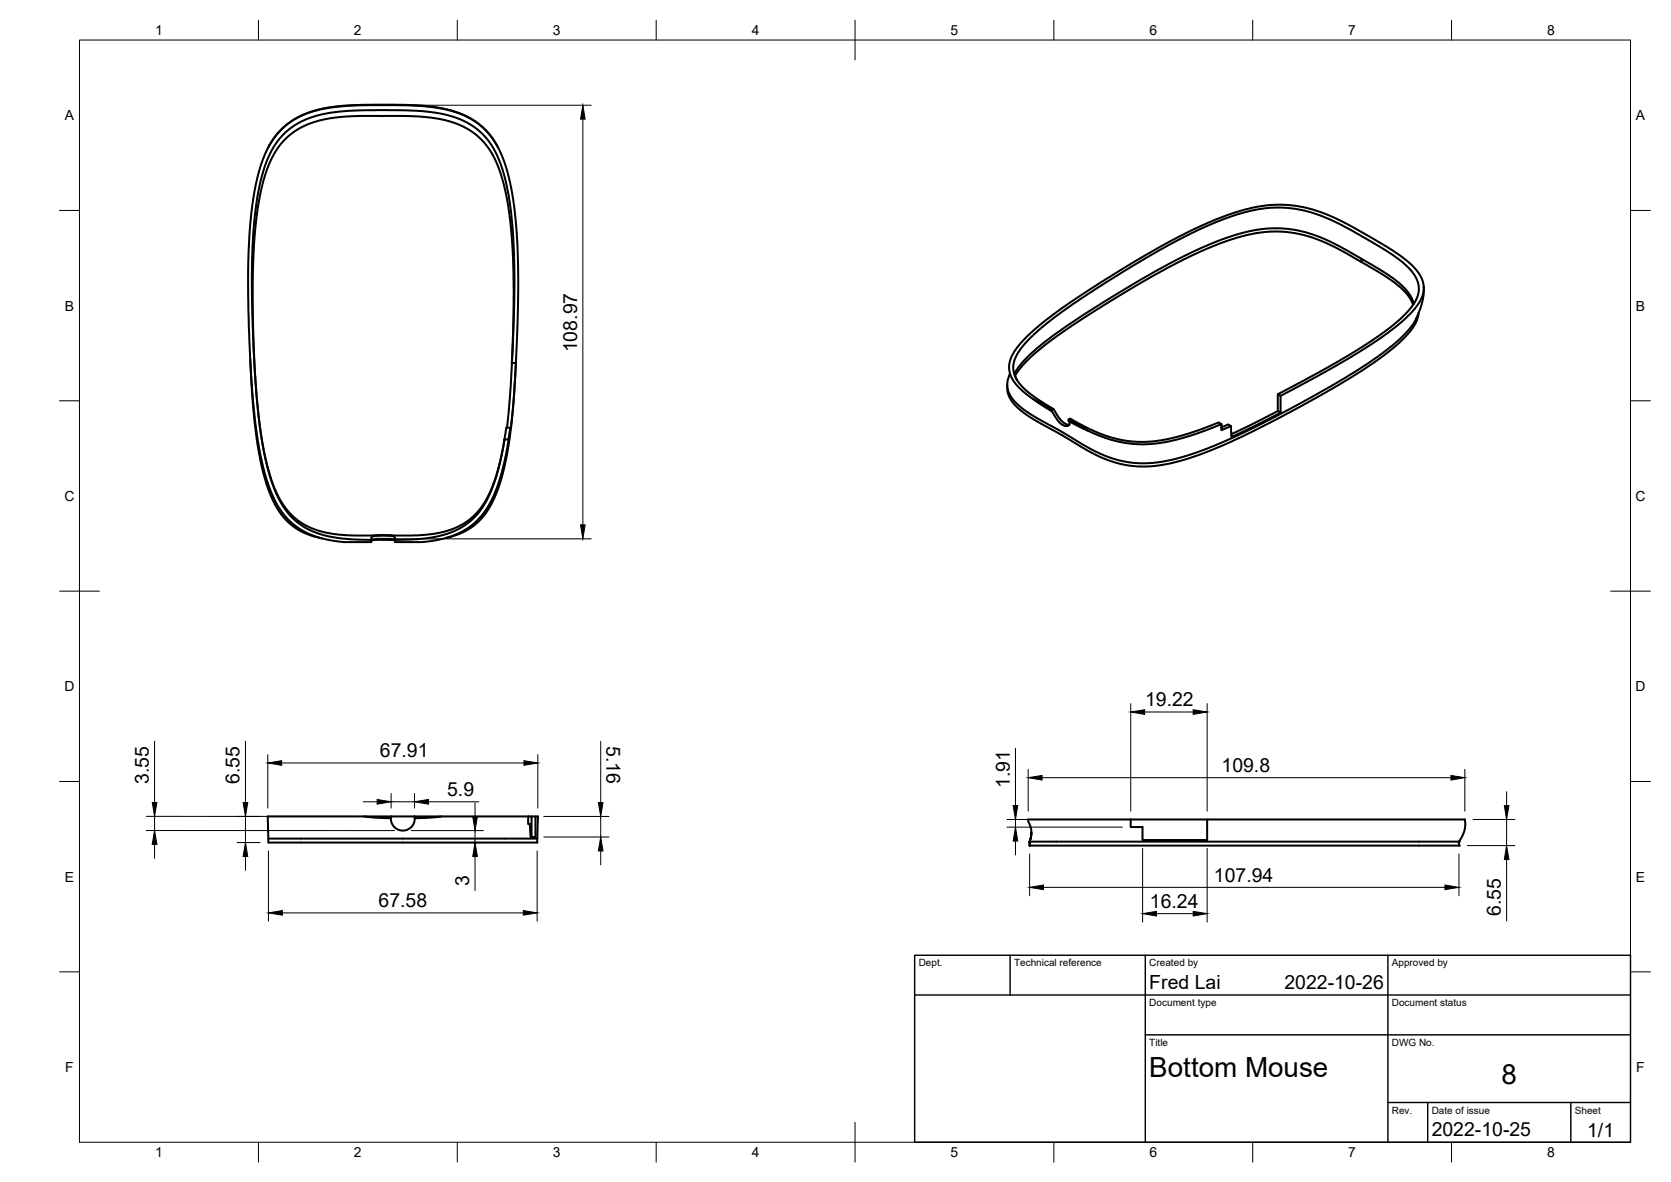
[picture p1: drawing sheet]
<svg xmlns="http://www.w3.org/2000/svg" width="420mm" height="297mm" viewBox="0 0 420 297" stroke-linecap="round" stroke-linejoin="round" font-family="sans-serif">
<!-- layer: Visible -->
<g fill="none" stroke="#000" stroke-width=".51">
<path d="M125.3 37.2l-1.9-3-2.6-2.7-2.6-1.8-3.7-1.6-4.2-1-4.4-.6-12.6-.2-5.5 .2-4.4 .4-4 .8-3.1 1.1-3 1.6-2.4 1.9-2.1 2.5-1.5 2.5M342.3 65l-5.4-3-4-2-3.5-1.3-3-.8-4.2-.5h-3.5l-4.3 .6-4.1 1.1-7.5 2.9-7.6 3.6-8.1 4.5-11.7 7.1-7.2 4.8-6.2 4.5-4.5 4.1-1.4 1.7-1 1.5M342.3 65.9l-6.2-3.6-3-1.4-3.9-1.5-3.8-.8-3.5-.4-4.1 .1-4.4 .8-4.3 1.2-5.6 2.2-7.8 3.7-8.8 4.9-11.1 6.7-6.9 4.5-6.4 4.6-4.3 3.8-1.8 2-1.2 1.7M355.5 76.4l-.4-1.1-.7-1.3-1.3-1.7-1.4-1.3-3.6-2.5-5.8-3.5v.9l6.4 3.7 3.8 3 2 2.3 .8 1.7M356.7 78.6l-.4 1.8-1.2 2.2-1.2 1.5-2.1 2.1-2.9 2.4-3.5 2.6-8.6 5.4-14.3 8-12.7 6.3-5.6 2.4-4.2 1.5-3.5 1.1-4.3 .9-4.1 .4-5-.3-3.8-1-4.6-2-14.8-8.5-2.6-1.8-1.6-1.3-1.6-1.9-.7-1.8-.1-1.9M358 72l-.1 2.3-.5 2.2-1.2 3.3-1 1.8-1.5 1.9-2.6 2.5-2.7 2.2-4.7 3.3-6.1 3.8-7.8 4.5-16 8.4-6.5 3-4.7 1.9-4.8 1.6-3.4 .9-5.3 .8h-2.6l-2.6-.2-2.4-.5-2.8-.8-4.6-2.1-7.7-4.6-5.9-3.2-2.9-2-1.9-1.5-1.6-1.9-.7-1.7-.1-1.9 .7-2.1M62.9 90.3l.7 12 1 8.3 1.4 7.5 1.9 5.9 1 2.4 1.2 2 1.1 1.5 1.8 1.8 1.8 1.3 1.8 .9 2.3 .9 2.1 .5M63.8 87.7l-.3-17 .6-12.5 .7-6.1 .8-4.2 1.3-4.7 1.2-2.9 1.3-2.4 2.1-2.8 2.1-1.7 2.3-1.5 3.1-1.2 3.5-.9 3.2-.4 5.4-.3 14 .2 3.9 .3 4.2 .9 3.4 1.4 2.9 1.8 2.1 2 1.8 2.4 1.7 3.4 1.4 4.2 1 4.3 .8 5.3 .6 7 .2 6.8v8.1l-.2 10.5M63.8 87.7l.7 11.9 1 8.5 1.2 7.1 1.6 5.6 1.8 4.3 2.3 3.4 2.7 2.4 1.6 1 2.3 1.1 3.5 .9 4.6 .6 16.4 .1 5.9-.5 2.5-.5 2.8-1 2.6-1.4 1.9-1.7 2-2.2 1.1-1.9 1.1-2.3 1.4-3.6 1.2-4.7 .8-4.4M128.9 87.7l-.5 9.6-.9 10.2M129.7 91.2l.5-11.3 .1-10.6-.3-8.7-.7-8.5-1.1-6.3-1.6-5.8-2.2-4.3-2.5-3.2-2.3-1.9-2-1.2-2.5-1-3-.9-3.2-.5-4-.4-11.8-.2-8 .4-3.7 .5-2.9 .8-2.7 1-1.9 1-1.9 1.3-1.6 1.5-1.8 2.2-1.8 3.3-1.4 3.6-1.1 4.6-1.1 6.5-.5 5.9-.3 13.6 .2 9.5 .5 12.2 .9 10.1 .8 6.2 1.4 7 1.3 4.4 1.8 4.1 2.1 3.2 1.6 1.7 2 1.7 2.3 1.3 2.4 .9 3.4 .9 3.2 .4h7.1v-.5l-7.3-.4-3-.4-2.6-.7-3.8-1.6-2-1.4-1.2-1.1-2.6-3.3-2.3-4.8-1.7-5.8-1.4-7.7-.8-7-.6-7.4-.7-18.3 .1-13.4 .4-6.9 .7-5 .9-5 1-3.3 .9-2.6 1.5-2.8 1.4-2 1.9-1.9 2.3-1.7 2.6-1.3 4.9-1.4 5.8-.7 13.9-.1 4.2 .2 3.5 .4 5 1.2 3.3 1.5 3.3 2.3 2.5 3.1 1.3 2.3 1.1 2.4 1.3 4.6 1 5.5 .7 6.8 .3 5.7 .1 9-.6 18.5h1l-.7 11.2-.5 5.1h-.2M129.8 90.5l-.7 10.7-.9 8.8-1.5 7.7-1.8 6-2.2 4.4-1.2 1.7-1.7 1.8-1.4 1-2.1 1.2-1.9 .8-2.3 .6"/>
<path d="M255.1 93.5l.2 1.1 .4 .9M321.3 99.1l.7 .4v4.2l-.7-.4M322 99.5l16.6-9.1 6.5-4.1 4-2.8 3.3-2.6 3.2-3.2 1.6-2.3 .8-2.4-.1-1.4-.2-1.1-1.4-2.4-2.2-2.3-3.6-2.7-9.4-5.5-5.1-2.6-5.5-2.2-4.9-1.1-3.3-.3-3.8 .2-3.3 .5-3.5 1-4.1 1.3-4 1.6-10.2 5.1-7.8 4.4-8.7 5.4-11.9 8-4.3 3.4-3.1 2.8-2.4 3-1.2 2.3-.3 1.7 .2 1.6 .8 1.8 1.2 1.5 1.5 1.5 2.3 1.8 4.8 2.7 .4-.2-4.7-2.9-2.2-1.8-1.8-2-1.1-1.8-.3-2.1 .4-2 1-1.8 2.1-2.7 3.8-3.5 6.2-4.8 9.5-6.2 10.4-6.4 7.9-4.4 6.5-3.2 5.7-2.4 6.2-1.8 4.1-.7 4.5-.1 4.2 .6 4.5 1.3 5 2.2 8.1 4.5 5.4 3.3 3.9 3.2 1.3 1.6 .7 1.2 .5 1.5v1.5l-.3 1.5-.7 1.5-1.4 1.8-1.6 1.7-4.8 3.9-5.6 3.8-10 5.9-11 5.9v4.2l-11.7 5.8M126.8 110.4h1.1M126.9 110.4l.4-2.9h1l-.5 2.9M126.9 110.4l-1.3 6.3-1.8 5.8-2 4.3-1.3 1.8-1.5 1.7-2.9 2.2-3.6 1.6-5.2 1.2-8 .4v.5h6.8l5.3-.8 1.9-.6 2.9-1.3 3.3-2.3 1.6-1.6 1.3-1.8 2.1-4.1 1.9-6 1.5-7.3M259.7 100.3l4.8 3 1.6 2.5 .9 .9 .8 .3 .9-.1 .2-.3-.2-.8M264.5 103v.3M264.9 102.8l1.4 2.2 .9 1 .9 .6 .8 .1M268.7 105.4v.4M268.7 105.8l4.8 2.4M307.1 106.6l-5.5 2.1-5.3 1.7-5.5 1-4 .3-4.2-.4-4.8-1.3-4.3-1.8-4.8-2.8 .4-.2 4.7 2.5 4.7 2 3.6 .9 3.6 .4h3.8l4.4-.7 5.3-1.5 7.2-2.6 .7 .4v1.5l2.4-1-.7-.4-1.7 .7"/>
<path d="M322 103.7l-12.4 6.1-.1-2.7M93.4 135.7l-.1-.5 .3-.3 1.9-.3 3.3 .1 .5 .3v.7M93.4 135.9l.4-.4 .8-.1h3.8l.6 .2 .3 .3M93.5 135.7h5.7M94.1 134.6h4.5M67.5 210.7h67.6M67.5 210.7v1h67.6v-1M91.6 205.2l6.7 .4 .2 1.2 .6 1 .8 .6 1.2 .3 1.2-.2 1-.6 .7-.9 .3-1.4M98.3 205.2v.4M104.2 205.2h28.6M104.2 205.2h-36.9l.2 5.5M104.2 205.2l.1 .4"/>
<path d="M111 205.2l-6.7 .4M132.8 205.2v1.9h.4l.2 3.2h1.3v-5.1h-1M132.8 205.2h.9v5.1M134.7 205.2h.6l-.2 5.5M258.9 211.5h107.9M258.9 212.5v-1v1M284.3 205.9v1.9h3v3.3h16.2v-5.2M284.3 205.9h-25.5a.28 .28 0 0 0-.3 .1 .28 .28 0 0 0 0 .4l.5 1.1 .3 1.2v1.3l-.4 1.5 .4-2.3M284.3 205.9h84l.1 1.5-.2 1.3-.4 1.1-1 1.7M366.8 211.5v1h-107.9"/>
</g>
<g fill="#000">
<circle cx="258.9" cy="212.5" r=".25"/>
<circle cx="258.9" cy="211.5" r=".25"/>
<circle cx="366.8" cy="212.5" r=".25"/>
<circle cx="366.8" cy="211.5" r=".25"/>
</g>
<!-- layer: BORDER -->
<g fill="none" stroke="#000" stroke-width=".25">
<path d="M20 10.1h390v276.9h-390zM65 5.1v5M115 5.1v5M165 5.1v5M215 5.1v10M265 5.1v5M315 5.1v5M365 5.1v5M15 52.9h5M410 52.9h5M15 100.7h5M410 100.7h5"/>
<path d="M15 148.6h10M405 148.6h10M15 196.4h5M410 196.4h5M15 244.2h5M410 244.2h5M65 287v5M115 287v5M165 287v5M215 282.1v9.9M265 287v5M315 287v5"/>
<path d="M365 287v5"/>
</g>
<!-- layer: TITLEBLOCK -->
<path d="M230 240.1h180v46.9h-180zM230 250h180M254 240.1v9.9M288 240.1v46.9M349 240.1v46.9M288 260.1h122M349 277.1h61M359 277.1v9.9M395 277.1v9.9" fill="none" stroke="#000" stroke-width=".36"/>
<!-- layer: FD_Dimensions -->
<g fill="none" stroke="#000" stroke-width=".25">
<path d="M98.4 26.4h50.3M146.6 29.9v102M98.4 135.4h50.3M284.3 176.8v27M287.8 178.9h12.2M303.5 176.8v27M38.9 186.3v15.4M61.7 186.3v15.4M67.3 189.6v13.5M70.8 191.7h60.9M98.3 199.4v3.7M104.2 199.4v3.7"/>
<path d="M135.2 189.6v13.5M151 186.3v15.4M255.3 188.1v14.3M258.5 193.3v10.5M262 195.4h102.8M368.3 193.3v10.5M378.8 199v3.4M36.8 205.2h62.4M36.8 208.7h62.4M38.9 205.2v3.5M38.9 212.2v3.5M59.6 211.7h5.8"/>
<path d="M61.7 205.2v6.5M61.7 215.2v3.5M67.5 213.8v17.7M91.3 201.5h3.5M98.3 201.5h5.9M103.4 211.7h18.1M103.4 208.7h18.1M107.7 201.5h12.7M119.4 201.7v3.5M119.4 208.7v3M119.4 215.2v8.6M135.1 213.8v17.7"/>
<path d="M136.7 205.2h16.4M136.7 210.3h16.4M151 205.2v5.1M151 213.9v3.4M253.2 205.9h29M253.2 207.9h29M255.3 205.9v2M255.3 211.4v3.4M258.9 214.6v10.5M287.3 213.2v18.5M303.5 213.2v18.5M366.8 214.6v10.5"/>
<path d="M368.9 212.5h12M370.4 205.9h10.5M378.8 205.9v6.6M378.8 216v15.4M71 229.4h60.6M262.4 223h100.9M290.8 229.6h9.2"/>
</g>
<g fill="#000" stroke="#000" stroke-width=".25">
<path d="M146.6 26.4l.5 3.5h-1.1zM146 131.9h1.1l-.5 3.5zM284.3 178.9l3.5-.5v1.1zM300 178.4l3.5 .5-3.5 .6zM67.3 191.7l3.5-.5v1.1zM131.7 191.2l3.5 .5-3.5 .6zM258.5 195.4l3.5-.5v1.1zM364.8 194.9l3.5 .5-3.5 .6zM38.9 208.7l.6 3.5h-1.2zM38.3 201.7h1.2l-.6 3.5zM61.7 211.7l.6 3.5h-1.2zM61.1 201.7h1.2l-.6 3.5z"/>
<path d="M94.8 200.9l3.5 .6-3.5 .6zM104.2 201.5l3.5-.6v1.2zM118.9 205.2h1.1l-.6 3.5zM119.4 211.7l.6 3.5h-1.1zM151 210.3l.6 3.6h-1.1zM150.5 201.7h1.1l-.6 3.5zM255.3 207.9l.6 3.5h-1.2zM254.7 202.4h1.2l-.6 3.5zM378.2 202.4h1.2l-.6 3.5zM378.8 212.5l.6 3.5h-1.2zM67.5 229.4l3.5-.6v1.2zM131.6 228.8l3.5 .6-3.5 .6z"/>
<path d="M258.9 223l3.5-.6v1.2zM287.3 229.6l3.5-.6v1.2zM300 229l3.5 .6-3.5 .6zM363.3 222.4l3.5 .6-3.5 .6z"/>
</g>
<g font-size="7">
<text x="289" y="270.6">Bottom Mouse</text>
<text x="377.5" y="272.3">8</text>
</g>
<g font-size="4.9">
<text x="145.1" y="88.5" transform="rotate(-90 145.1 88.5)">108.97</text>
<text x="287.9" y="177.5">19.22</text>
<text x="95.5" y="190.3">67.91</text>
<text x="152.5" y="187.5" transform="rotate(90 152.5 187.5)">5.16</text>
<text x="37.4" y="197" transform="rotate(-90 37.4 197)">3.55</text>
<text x="60.3" y="197" transform="rotate(-90 60.3 197)">6.55</text>
<text x="307.1" y="194">109.8</text>
<text x="112.4" y="200">5.9</text>
<text x="253.9" y="198.1" transform="rotate(-90 253.9 198.1)">1.91</text>
<text x="305.2" y="221.5">107.94</text>
<text x="95.2" y="228">67.58</text>
<text x="118" y="222.6" transform="rotate(-90 118 222.6)">3</text>
<text x="289.1" y="228.2">16.24</text>
<text x="377.4" y="230.2" transform="rotate(-90 377.4 230.2)">6.55</text>
<text x="289" y="248.5">Fred Lai</text>
<text x="323" y="248.5">2022-10-26</text>
<text x="360" y="285.5">2022-10-25</text>
<text x="399.1" y="285.7">1/1</text>
</g>
<g font-size="3.5">
<text x="39" y="8.8">1</text>
<text x="89" y="8.8">2</text>
<text x="139" y="8.8">3</text>
<text x="189" y="8.8">4</text>
<text x="239" y="8.8">5</text>
<text x="289" y="8.8">6</text>
<text x="339" y="8.8">7</text>
<text x="389" y="8.8">8</text>
<text x="16.3" y="30.2">A</text>
<text x="411.3" y="30.2">A</text>
<text x="16.3" y="78">B</text>
<text x="411.3" y="78">B</text>
<text x="16.2" y="125.9">C</text>
<text x="411.2" y="125.9">C</text>
<text x="16.2" y="173.7">D</text>
<text x="411.2" y="173.7">D</text>
<text x="16.3" y="221.6">E</text>
<text x="411.3" y="221.6">E</text>
<text x="16.4" y="269.4">F</text>
<text x="411.4" y="269.4">F</text>
<text x="39" y="290.8">1</text>
<text x="89" y="290.8">2</text>
<text x="139" y="290.8">3</text>
<text x="189" y="290.8">4</text>
<text x="239" y="290.8">5</text>
<text x="289" y="290.8">6</text>
<text x="339" y="290.8">7</text>
<text x="389" y="290.8">8</text>
</g>
<g font-size="2.5">
<text x="231" y="242.9">Dept.</text>
<text x="255" y="242.9">Technical reference</text>
<text x="289" y="242.9">Created by</text>
<text x="350" y="242.9">Approved by</text>
<text x="289" y="252.8">Document type</text>
<text x="350" y="252.8">Document status</text>
<text x="289" y="262.9">Title</text>
<text x="350" y="262.9">DWG No.</text>
<text x="350" y="279.9">Rev.</text>
<text x="360" y="279.9">Date of issue</text>
<text x="396" y="279.9">Sheet</text>
</g>
</svg>
